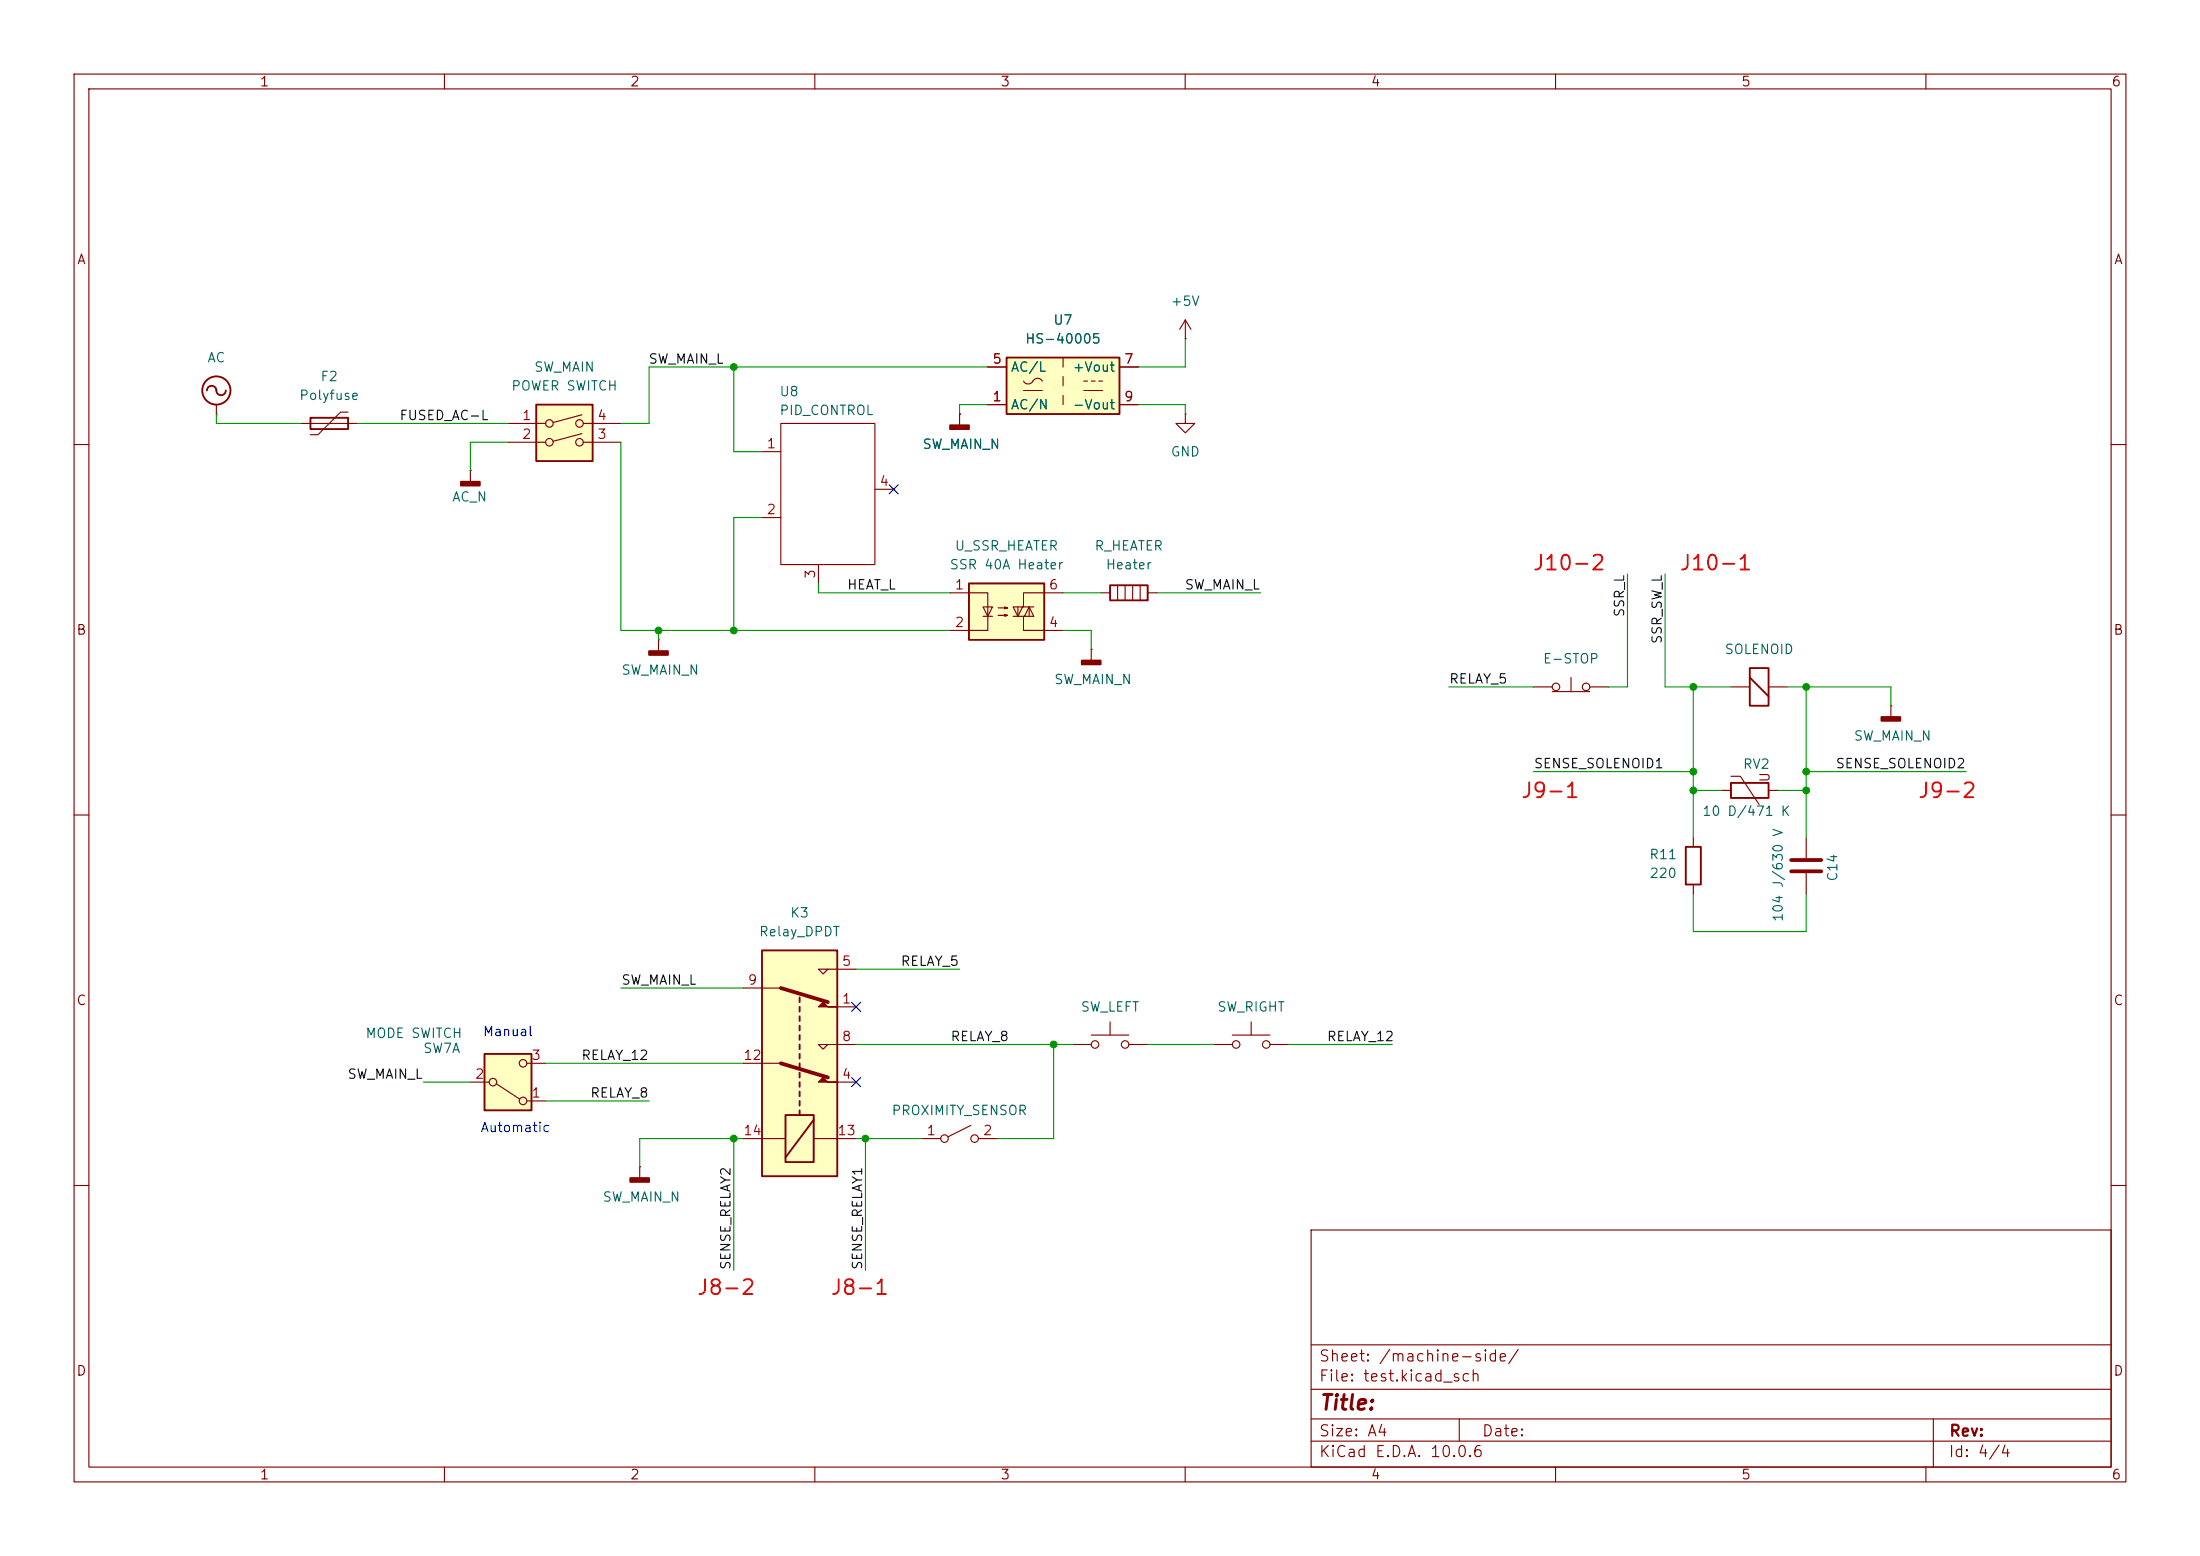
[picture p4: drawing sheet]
<svg xmlns="http://www.w3.org/2000/svg" width="297mm" height="210mm" viewBox="0 0 297 210" stroke-linecap="round" stroke-linejoin="round" font-family="sans-serif">
<g fill="none" stroke="#840000" stroke-width=".15">
<path d="M10 10h277v190h-277zM12 12h273v186h-273zM60 10v2M110 10v2M160 10v2M210 10v2M260 10v2M129.5 55.9h.1M129.5 55.9v1.5M10 60h2M150.9 79v2M151.9 79v2"/>
<path d="M152.9 79v2M153.9 79v2M285 60h2M148.6 80h1.3M154.9 80h1.3M207 92.7h2.5M209.5 93.3h5.1M212.1 91.4v1.9M214.6 92.7h2.6M233.7 92.7h2.5M238.8 92.7h2.5M255.3 95.3h.1"/>
<path d="M255.3 95.3v1.5M10 110h2M228.6 113v1.3M228.6 119.4v1.3M232.4 106.7h1.3M233.7 104.8h1.2l2.6 3.8M238.8 106.7h1.2M243.8 113v2.8M243.8 117.9v2.8M285 110h2M147.3 139.7h5.1M149.9 137.9v1.8"/>
<path d="M166.4 139.7h5M168.9 137.9v1.8M144.8 141h2.5M152.4 141h2.5M163.8 141h2.6M171.4 141h2.6M10 160h2M177 166h108v32h-108zM285 160h2M60 198v2M110 198v2M160 198v2"/>
<path d="M177 194.5h108M177 191.5h108M177 187.5h108M177 181.5h108M197 191.5v3M210 198v2M260 198v2M261 191.5v6.5"/>
<circle cx="210.1" cy="92.7" r=".51"/>
<circle cx="214.1" cy="92.7" r=".51"/>
<circle cx="147.8" cy="141" r=".51"/>
<circle cx="151.9" cy="141" r=".51"/>
<circle cx="166.9" cy="141" r=".51"/>
<circle cx="170.9" cy="141" r=".51"/>
</g>
<path d="M149.9 79h5v2h-5zM236.2 90.2h2.6v5.1h-2.6zM236.2 91.4l2.6 2.6M227.6 114.3h2v5.1h-2zM233.7 105.7h5.1v2h-5.1z" fill="none" stroke="#840000" stroke-width=".25"/>
<g fill="#840000" stroke="#840000" stroke-width=".25">
<path d="M128.3 57.4h2.5v.5h-2.5z"/>
<path d="M254 96.8h2.5v.5h-2.5z"/>
</g>
<path d="M241.8 116.1h4.1M241.8 117.6h4.1" fill="none" stroke="#840000" stroke-width=".51"/>
<path d="M130.8 78.7h10.2v7.7h-10.2z" fill="#ffffc2"/>
<path d="M130.8 78.7h10.2v7.7h-10.2z" fill="none" stroke="#840000" stroke-width=".25"/>
<g fill="none" stroke="#840000" stroke-width=".15">
<path d="M128.3 80h5v5.1h-5M132.7 81.9h1.3l-.7 1.3zM132.7 83.2h1.3M134.7 82h1.3l-.4 .2v-.3l.4 .1M134.7 83.1h1.3l-.4 .1v-.3l.4 .2M136.8 83.2h2.8l-.7-1.3-.6 1.3M137.4 81.9v1.3M138 81.9l-.6 1.3-.6-1.3h2.8M138.2 83.2v1.9h5.3M138.9 81.9v1.3M143.5 80h-5.3v1.9M86.4 157.5h.1"/>
<path d="M86.4 157.5v1.5"/>
</g>
<path d="M85.1 159h2.5v.5h-2.5z" fill="#840000" stroke="#840000" stroke-width=".25"/>
<path d="M65.4 142.2h6.4v7.7h-6.4z" fill="#ffffc2"/>
<g fill="none" stroke="#840000" stroke-width=".15">
<path d="M63.5 146.1h2.5M67.1 146.3l3.1 2M71.1 148.6h2.6M71.1 143.5h2.6"/>
<circle cx="66.5" cy="146.1" r=".51"/>
<circle cx="70.6" cy="148.6" r=".51"/>
<circle cx="70.6" cy="143.5" r=".51"/>
</g>
<path d="M65.4 142.2h6.4v7.7h-6.4z" fill="none" stroke="#840000" stroke-width=".25"/>
<path d="M102.9 128.3h10.1v30.5h-10.1z" fill="#ffffc2"/>
<g fill="none" stroke="#840000" stroke-width=".15">
<path d="M100.3 133.4h5.1M111.8 130.8l-.7 .6-.6-.6h5.1M113 135.9h2.6M100.3 153.7h5.7M100.3 143.5h5.1M109.9 153.7h5.7M111.8 141l-.7 .6-.6-.6h5.1M113 146.1h2.6M124.5 153.7h2.5M131.1 151.9l-3.1 1.5M132.1 153.7h2.5"/>
<circle cx="127.5" cy="153.7" r=".51"/>
<circle cx="131.6" cy="153.7" r=".51"/>
</g>
<g fill="#840000" stroke="#840000" stroke-width=".15">
<path d="M110.5 135.9l.6-.6 .7 .6h1.2z"/>
<path d="M110.5 146.1l.6-.7 .7 .7h1.2z"/>
</g>
<g fill="none" stroke="#840000" stroke-width=".25">
<path d="M102.9 128.3h10.1v30.5h-10.1zM107.9 134.6v.7M107.9 135.9v.6M107.9 137.2v.6M107.9 138.4v.7M107.9 139.7v.6M106 150.5h3.9v6.3h-3.9zM107.9 141v.6M107.9 142.2v.7M107.9 143.5v.6M107.9 144.8v.6M107.9 146.1v.6"/>
<path d="M107.9 147.3v.7M107.9 148.6v.6M107.9 149.9v.6M109.9 151.1l-3.9 5.1"/>
</g>
<path d="M105.4 133.4l6.4 1.9M105.4 143.5l6.4 1.9" fill="none" stroke="#840000" stroke-width=".51"/>
<path d="M72.4 54.6h7.6v7.6h-7.6z" fill="#ffffc2"/>
<g fill="none" stroke="#840000" stroke-width=".15">
<path d="M29.2 55.9h.1M29.2 54.6v1.3M40.6 57.2h7.7M47 55.6h-1l-3.1 3.1h-1M68.6 57.2h5.1M68.6 59.7h5.1M78.6 56l-3.9 1M78.6 58.5l-3.9 1.1M78.7 57.2h5.1M78.7 59.7h5.1M63.5 63.5h.1M63.5 63.5v1.5"/>
<path d="M88.9 86.4h.1M88.9 86.4v1.5"/>
<circle cx="74.2" cy="59.7" r=".51"/>
<circle cx="74.2" cy="57.2" r=".51"/>
<circle cx="78.2" cy="59.7" r=".51"/>
<circle cx="78.2" cy="57.2" r=".51"/>
</g>
<g fill="none" stroke="#840000" stroke-width=".25">
<path d="M27.9 52.7a.67 .67 0 0 1 .8-.6 .67 .67 0 0 1 .5 .8 .64 .64 0 0 0 .8 .4 .64 .64 0 0 0 .5-.6M41.9 56.4h5.1v1.5h-5.1zM72.4 54.6h7.6v7.6h-7.6z"/>
<circle cx="29.2" cy="52.7" r="1.9"/>
</g>
<g fill="#840000" stroke="#840000" stroke-width=".25">
<path d="M87.6 87.9h2.6v.5h-2.6z"/>
<path d="M62.2 65h2.6v.5h-2.6z"/>
</g>
<path d="M135.9 48.3h15.2v7.6h-15.2z" fill="#ffffc2"/>
<path d="M135.9 48.3h15.2v7.6h-15.2z" fill="none" stroke="#840000" stroke-width=".25"/>
<g fill="none" stroke="#840000" stroke-width=".15">
<path d="M105.4 57.2h12.7v19h-12.7zM129.5 55.9h.1M133.3 54.6h2.6M133.3 49.5h2.6M138.2 51.4a.77 .77 0 0 0 .7 .4 .77 .77 0 0 0 .7-.5 .73 .73 0 0 1 1.1 .1M138.2 52.7h2.5M143.5 48.3v1.2M143.5 50.8v1.3M143.5 53.3v1.3M146.3 52.7h2.5M146.3 51.4h.5M147.3 51.4h.5"/>
<path d="M148.3 51.4h.5M151.1 54.6h2.6M151.1 49.5h2.6M160 45.7h.1M160 55.9v1.3h1.3l-1.3 1.2-1.3-1.2h1.3M160 55.9h.1M160 43.2l-.7 1.3M160 43.2l.8 1.3M160 43.2v2.5M102.9 61h2.5M102.9 69.9h2.5M110.5 76.2v2.5"/>
<path d="M118.1 66h2.5M147.3 87.6h.1M147.3 87.6v1.6"/>
</g>
<path d="M146 89.2h2.6v.5h-2.6z" fill="#840000" stroke="#840000" stroke-width=".25"/>
<g fill="none" stroke="#009600" stroke-width=".15">
<path d="M29.2 55.9v1.3h11.4M48.3 57.2h20.3M68.6 59.7h-5.1v3.8M83.8 59.7v25.4h44.5M99.1 49.5v11.5h3.8M133.3 49.5h-45.7v7.7h-3.8M133.3 54.6h-3.8v1.3M153.7 54.6h6.3v1.3M160 45.7v3.8h-6.3M102.9 69.9h-3.8v15.2M110.5 78.7v1.3h17.8M219.7 77.5v15.2h-2.5"/>
<path d="M224.8 77.5v15.2h8.9M88.9 85.1v1.3M143.5 85.1h3.8v2.5M143.5 80h5.1M156.2 80h14M195.6 92.7h11.4M228.6 92.7v20.3M241.3 92.7h14v2.6M243.8 92.7v20.3M207 104.1h21.6M228.6 106.7h3.8M240 106.7h3.8"/>
<path d="M243.8 104.1h21.6M83.8 133.4h16.5M115.6 130.8h13.9M228.6 120.7v5h15.2v-5M57.1 146.1h6.4M73.7 148.6h13.9M73.7 143.5h26.6M99.1 153.7v17.8M100.3 153.7h-13.9v3.8M115.6 153.7h8.9M115.6 141h29.2M116.8 153.7v17.8"/>
<path d="M142.2 141v12.7h-7.6M154.9 141h8.9M174 141h14"/>
</g>
<path d="M120 65.4l1.3 1.2M121.3 65.4l-1.3 1.2M115 135.3l1.2 1.2M116.2 135.3l-1.2 1.2M115 145.4l1.2 1.3M116.2 145.4l-1.2 1.3" fill="none" stroke="#000084" stroke-width=".15"/>
<g fill="#009600" stroke="#009600" stroke-width=".14">
<circle cx="228.6" cy="104.1" r=".46"/>
<circle cx="228.6" cy="92.7" r=".46"/>
<circle cx="243.8" cy="106.7" r=".46"/>
<circle cx="243.8" cy="92.7" r=".46"/>
<circle cx="243.8" cy="104.1" r=".46"/>
<circle cx="228.6" cy="106.7" r=".46"/>
<circle cx="116.8" cy="153.7" r=".46"/>
<circle cx="99.1" cy="153.7" r=".46"/>
<circle cx="142.2" cy="141" r=".46"/>
<circle cx="99.1" cy="49.5" r=".46"/>
<circle cx="99.1" cy="85.1" r=".46"/>
<circle cx="88.9" cy="85.1" r=".46"/>
</g>
<g font-size="2" fill="#f00">
<text x="206.8" y="77.5">J10-2</text>
<text x="226.6" y="77.5">J10-1</text>
<text x="205.2" y="108.2">J9-1</text>
<text x="258.8" y="108.2">J9-2</text>
<text x="93.9" y="175.3">J8-2</text>
<text x="112" y="175.3">J8-1</text>
</g>
<text font-size="2" fill="#840000" x="178" y="190.8">Title:</text>
<g font-size="1.5" fill="#840000">
<text x="178" y="184.1">Sheet: /machine-side/</text>
<text x="178" y="186.8">File: test.kicad_sch</text>
<text x="178" y="197">KiCad E.D.A. 10.0.6</text>
<text x="178" y="194.2">Size: A4</text>
<text x="200" y="194.2">Date:</text>
<text x="263" y="197">Id: 4/4</text>
<text x="263" y="194.2">Rev:</text>
</g>
<g font-size="1.3" fill="#840000">
<text x="35" y="12">1</text>
<text x="85" y="12">2</text>
<text x="135" y="12">3</text>
<text x="185" y="12">4</text>
<text x="235" y="12">5</text>
<text x="285" y="12">6</text>
<text x="10.3" y="36">A</text>
<text x="285.3" y="36">A</text>
<text x="10.2" y="86">B</text>
<text x="285.2" y="86">B</text>
<text x="239.2" y="105.7" transform="rotate(-90 239.2 105.7)">U</text>
<text x="10.2" y="136">C</text>
<text x="285.2" y="136">C</text>
<text x="10.2" y="186">D</text>
<text x="285.2" y="186">D</text>
<text x="35" y="200">1</text>
<text x="85" y="200">2</text>
<text x="135" y="200">3</text>
<text x="185" y="200">4</text>
<text x="235" y="200">5</text>
<text x="285" y="200">6</text>
</g>
<g font-size="1.3" fill="#006464">
<text x="158" y="41.6">+5V</text>
<text x="138.3" y="46.7">HS-40005</text>
<text x="142.1" y="44.1">U7</text>
<text x="27.9" y="49.2">AC</text>
<text x="43.2" y="51.8">F2</text>
<text x="68.9" y="53">POWER SWITCH</text>
<text x="72" y="50.5">SW_MAIN</text>
<text x="105.1" y="53.8">U8</text>
<text x="136.4" y="50.5">AC/L</text>
<text x="144.7" y="50.5">+Vout</text>
<text x="40.3" y="54.3">Polyfuse</text>
<text x="105.1" y="56.3">PID_CONTROL</text>
<text x="136.4" y="55.6">AC/N</text>
<text x="144.7" y="55.6">-Vout</text>
<text x="124.4" y="60.9">SW_MAIN_N</text>
<text x="158" y="61.9">GND</text>
<text x="60.9" y="68">AC_N</text>
<text x="128.1" y="77.2">SSR 40A Heater</text>
<text x="128.8" y="74.6">U_SSR_HEATER</text>
<text x="147.7" y="74.6">R_HEATER</text>
<text x="149.2" y="77.2">Heater</text>
<text x="208.2" y="89.9">E-STOP</text>
<text x="232.7" y="88.6">SOLENOID</text>
<text x="83.8" y="91.4">SW_MAIN_N</text>
<text x="142.2" y="92.7">SW_MAIN_N</text>
<text x="250.2" y="100.3">SW_MAIN_N</text>
<text x="235.2" y="104.1">RV2</text>
<text x="229.7" y="110.4">10 D/471 K</text>
<text x="222.6" y="116.3">R11</text>
<text x="222.6" y="118.8">220</text>
<text x="248.4" y="119.1" transform="rotate(-90 248.4 119.1)">C14</text>
<text x="106.6" y="124.2">K3</text>
<text x="241" y="124.5" transform="rotate(-90 241 124.5)">104 J/630 V</text>
<text x="102.4" y="126.7">Relay_DPDT</text>
<text x="145.8" y="136.9">SW_LEFT</text>
<text x="164.2" y="136.9">SW_RIGHT</text>
<text x="49.2" y="140.4">MODE SWITCH</text>
<text x="57" y="142.4">SW7A</text>
<text x="120.3" y="150.8">PROXIMITY_SENSOR</text>
<text x="81.3" y="162.5">SW_MAIN_N</text>
</g>
<g font-size="1.3" fill="#0f0f0f">
<text x="87.5" y="49.4">SW_MAIN_L</text>
<text x="53.8" y="57">FUSED_AC-L</text>
<text x="114.3" y="79.9">HEAT_L</text>
<text x="159.9" y="79.9">SW_MAIN_L</text>
<text x="219.6" y="83.4" transform="rotate(-90 219.6 83.4)">SSR_L</text>
<text x="224.7" y="87" transform="rotate(-90 224.7 87)">SSR_SW_L</text>
<text x="195.6" y="92.6">RELAY_5</text>
<text x="207" y="104">SENSE_SOLENOID1</text>
<text x="247.7" y="104">SENSE_SOLENOID2</text>
<text x="121.5" y="130.7">RELAY_5</text>
<text x="83.8" y="133.2">SW_MAIN_L</text>
<text x="78.4" y="143.4">RELAY_12</text>
<text x="128.2" y="140.8">RELAY_8</text>
<text x="179" y="140.8">RELAY_12</text>
<text x="46.8" y="145.9">SW_MAIN_L</text>
<text x="79.6" y="148.5">RELAY_8</text>
<text x="98.9" y="171.5" transform="rotate(-90 98.9 171.5)">SENSE_RELAY2</text>
<text x="116.7" y="171.5" transform="rotate(-90 116.7 171.5)">SENSE_RELAY1</text>
</g>
<g font-size="1.3" fill="#a90000">
<text x="133.9" y="49.4">5</text>
<text x="151.7" y="49.4">7</text>
<text x="70.4" y="57">1</text>
<text x="70.4" y="59.6">2</text>
<text x="80.5" y="59.6">3</text>
<text x="80.5" y="57">4</text>
<text x="133.9" y="54.5">1</text>
<text x="151.7" y="54.5">9</text>
<text x="103.4" y="60.8">1</text>
<text x="118.6" y="65.9">4</text>
<text x="103.4" y="69.7">2</text>
<text x="110.4" y="78.2" transform="rotate(-90 110.4 78.2)">3</text>
<text x="128.8" y="79.9">1</text>
<text x="141.5" y="79.9">6</text>
<text x="128.8" y="85">2</text>
<text x="141.5" y="85">4</text>
<text x="113.6" y="130.7">5</text>
<text x="100.9" y="133.2">9</text>
<text x="113.6" y="135.8">1</text>
<text x="71.7" y="143.4">3</text>
<text x="100.3" y="143.4">12</text>
<text x="113.6" y="140.8">8</text>
<text x="64" y="145.9">2</text>
<text x="71.7" y="148.5">1</text>
<text x="113.6" y="145.9">4</text>
<text x="100.3" y="153.5">14</text>
<text x="113" y="153.5">13</text>
<text x="125" y="153.5">1</text>
<text x="132.6" y="153.5">2</text>
</g>
<g font-size="1.3" fill="#0000c2">
<text x="65.1" y="140.2">Manual</text>
<text x="64.8" y="153.1">Automatic</text>
</g>
</svg>
